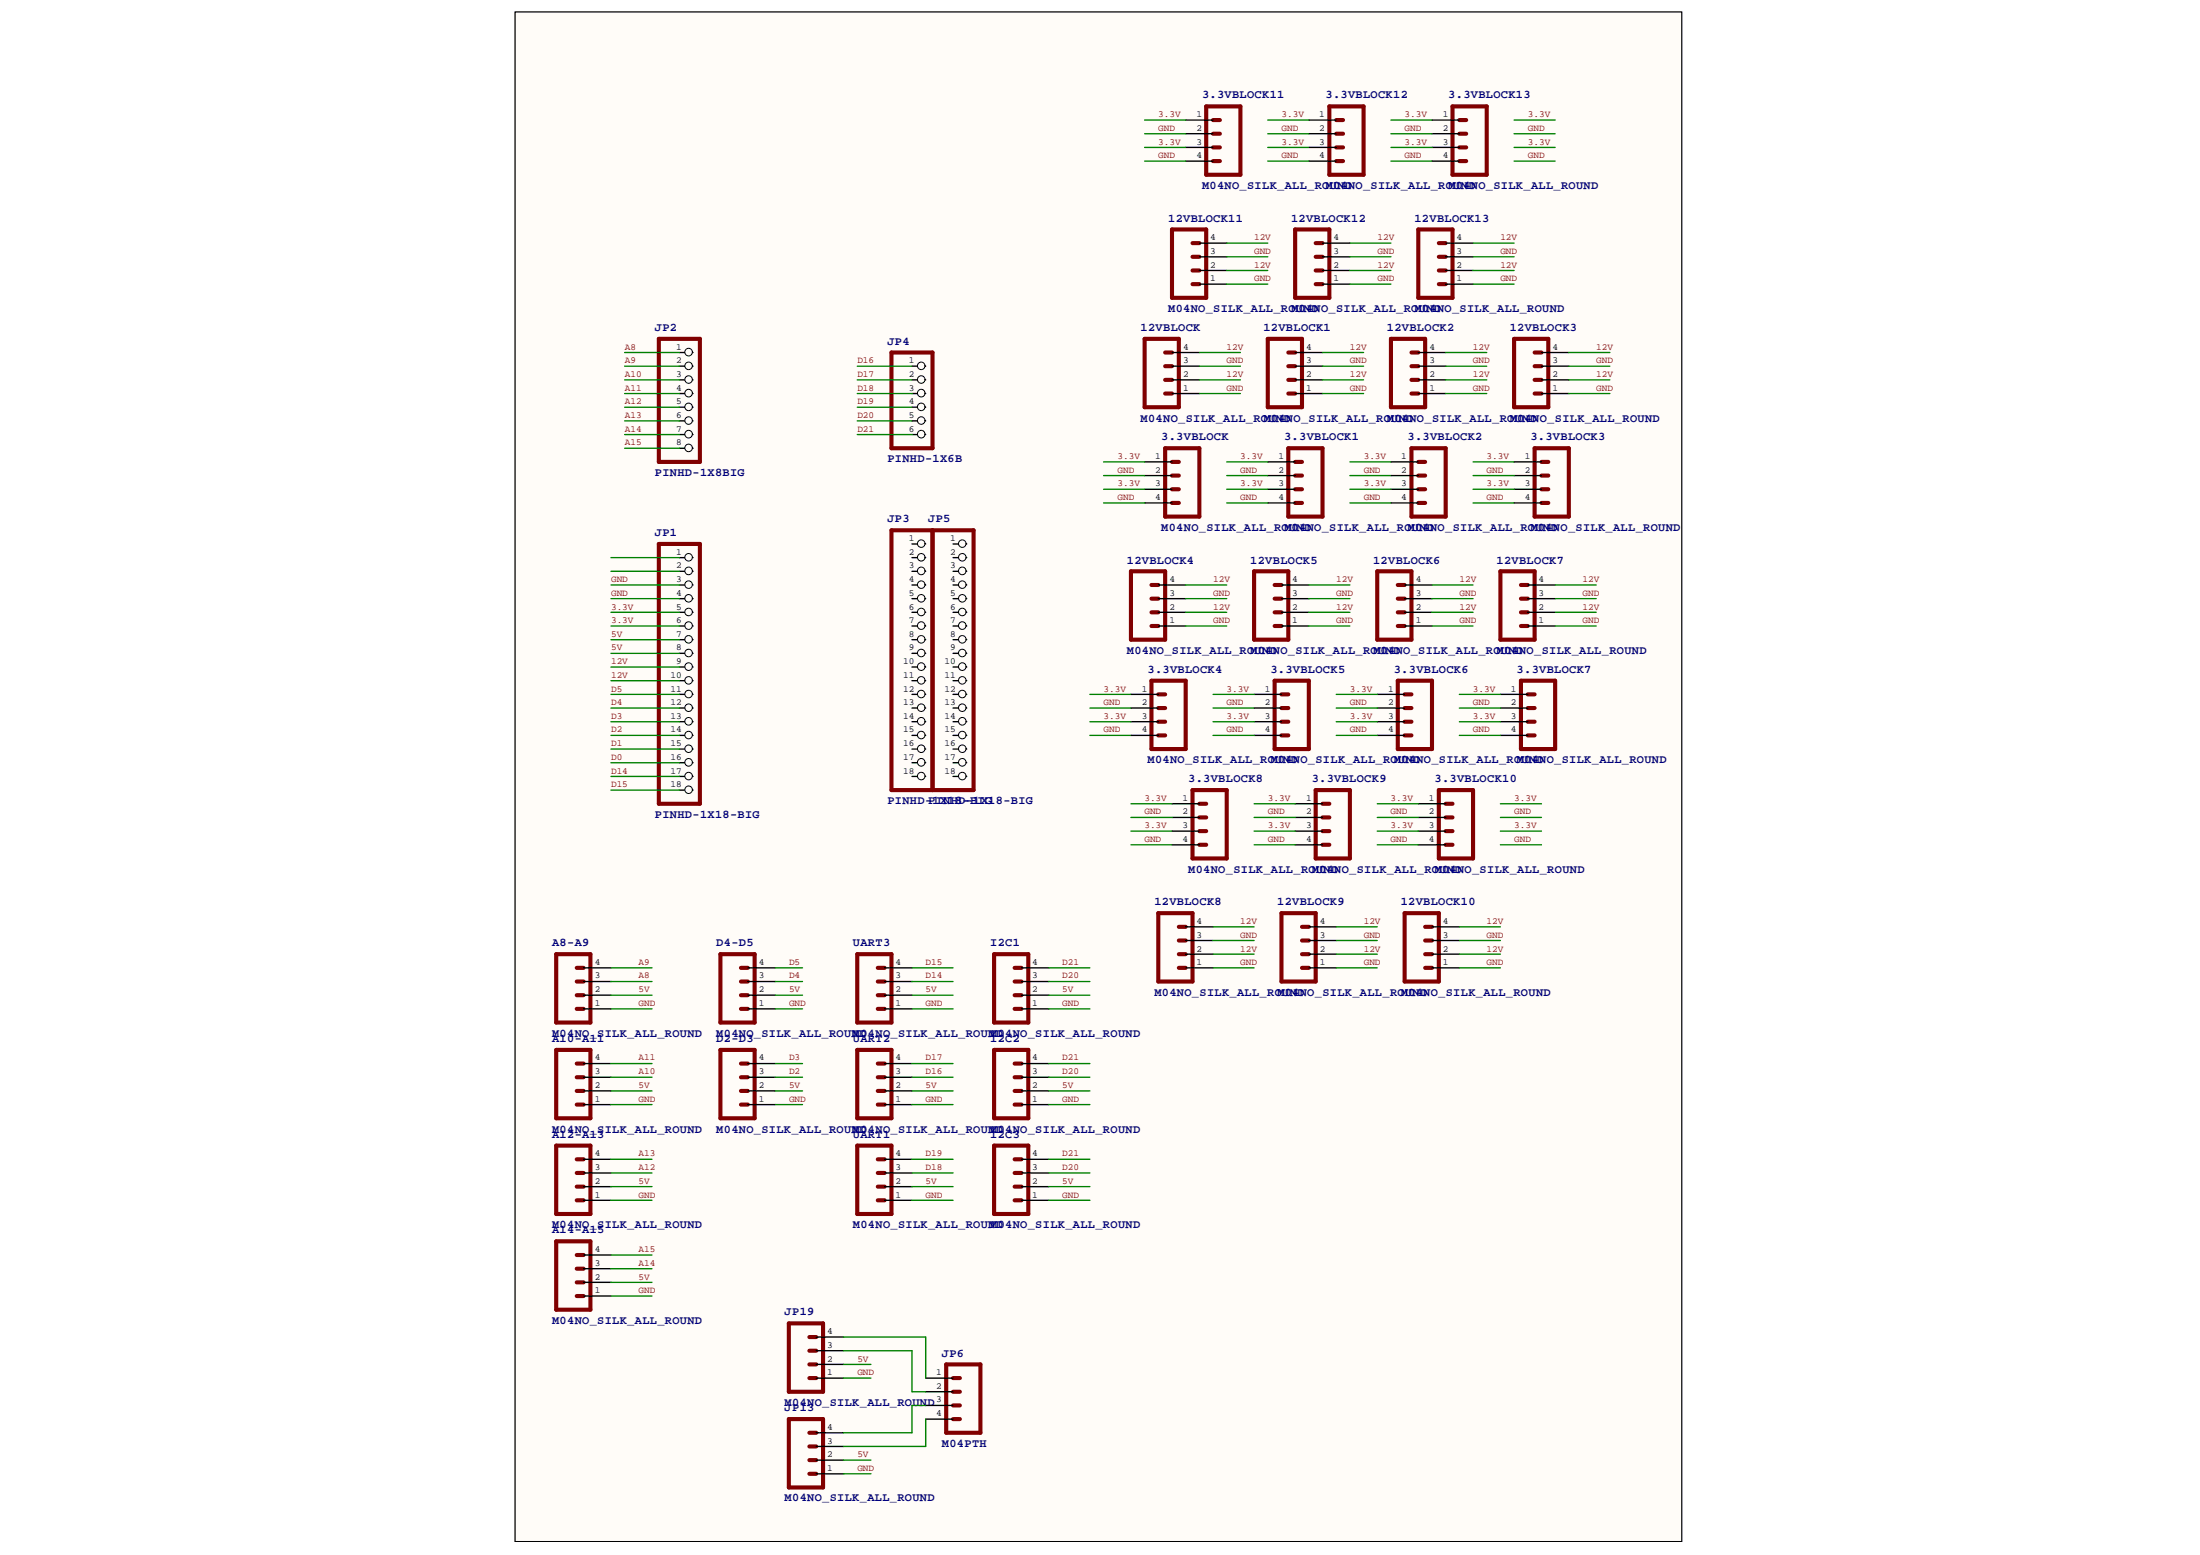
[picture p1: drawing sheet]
# Altium project OpenAGBoardPart2.PrjPcb
1 sheet, 48 parts. Net scope: global (net labels, ports and power ports of the same name join across sheets).
Board file: OpenAGBoardPart2.PcbDoc

## Sheet OpenAGBoardPart2.SchDoc
size custom portrait

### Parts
3.3VBLOCK  M04NO_SILK_ALL_ROUND  [1X04_NO_SILK_ALL_ROUND]
3.3VBLOCK1  M04NO_SILK_ALL_ROUND  [1X04_NO_SILK_ALL_ROUND]
3.3VBLOCK2  M04NO_SILK_ALL_ROUND  [1X04_NO_SILK_ALL_ROUND]
3.3VBLOCK3  M04NO_SILK_ALL_ROUND  [1X04_NO_SILK_ALL_ROUND]
3.3VBLOCK4  M04NO_SILK_ALL_ROUND  [1X04_NO_SILK_ALL_ROUND]
3.3VBLOCK5  M04NO_SILK_ALL_ROUND  [1X04_NO_SILK_ALL_ROUND]
3.3VBLOCK6  M04NO_SILK_ALL_ROUND  [1X04_NO_SILK_ALL_ROUND]
3.3VBLOCK7  M04NO_SILK_ALL_ROUND  [1X04_NO_SILK_ALL_ROUND]
3.3VBLOCK8  M04NO_SILK_ALL_ROUND  [1X04_NO_SILK_ALL_ROUND]
3.3VBLOCK9  M04NO_SILK_ALL_ROUND  [1X04_NO_SILK_ALL_ROUND]
3.3VBLOCK10  M04NO_SILK_ALL_ROUND  [1X04_NO_SILK_ALL_ROUND]
3.3VBLOCK11  M04NO_SILK_ALL_ROUND  [1X04_NO_SILK_ALL_ROUND]
3.3VBLOCK12  M04NO_SILK_ALL_ROUND  [1X04_NO_SILK_ALL_ROUND]
3.3VBLOCK13  M04NO_SILK_ALL_ROUND  [1X04_NO_SILK_ALL_ROUND]
12VBLOCK  M04NO_SILK_ALL_ROUND  [1X04_NO_SILK_ALL_ROUND]
12VBLOCK1  M04NO_SILK_ALL_ROUND  [1X04_NO_SILK_ALL_ROUND]
12VBLOCK2  M04NO_SILK_ALL_ROUND  [1X04_NO_SILK_ALL_ROUND]
12VBLOCK3  M04NO_SILK_ALL_ROUND  [1X04_NO_SILK_ALL_ROUND]
12VBLOCK4  M04NO_SILK_ALL_ROUND  [1X04_NO_SILK_ALL_ROUND]
12VBLOCK5  M04NO_SILK_ALL_ROUND  [1X04_NO_SILK_ALL_ROUND]
12VBLOCK6  M04NO_SILK_ALL_ROUND  [1X04_NO_SILK_ALL_ROUND]
12VBLOCK7  M04NO_SILK_ALL_ROUND  [1X04_NO_SILK_ALL_ROUND]
12VBLOCK8  M04NO_SILK_ALL_ROUND  [1X04_NO_SILK_ALL_ROUND]
12VBLOCK9  M04NO_SILK_ALL_ROUND  [1X04_NO_SILK_ALL_ROUND]
12VBLOCK10  M04NO_SILK_ALL_ROUND  [1X04_NO_SILK_ALL_ROUND]
12VBLOCK11  M04NO_SILK_ALL_ROUND  [1X04_NO_SILK_ALL_ROUND]
12VBLOCK12  M04NO_SILK_ALL_ROUND  [1X04_NO_SILK_ALL_ROUND]
12VBLOCK13  M04NO_SILK_ALL_ROUND  [1X04_NO_SILK_ALL_ROUND]
A8-A9  M04NO_SILK_ALL_ROUND  [1X04_NO_SILK_ALL_ROUND]
A10-A11  M04NO_SILK_ALL_ROUND  [1X04_NO_SILK_ALL_ROUND]
A12-A13  M04NO_SILK_ALL_ROUND  [1X04_NO_SILK_ALL_ROUND]
A14-A15  M04NO_SILK_ALL_ROUND  [1X04_NO_SILK_ALL_ROUND]
D2-D3  M04NO_SILK_ALL_ROUND  [1X04_NO_SILK_ALL_ROUND]
D4-D5  M04NO_SILK_ALL_ROUND  [1X04_NO_SILK_ALL_ROUND]
I2C1  M04NO_SILK_ALL_ROUND  [1X04_NO_SILK_ALL_ROUND]
I2C2  M04NO_SILK_ALL_ROUND  [1X04_NO_SILK_ALL_ROUND]
I2C3  M04NO_SILK_ALL_ROUND  [1X04_NO_SILK_ALL_ROUND]
JP1  PINHD-1X18-BIG  [1X18-BIG]
JP2  PINHD-1X8BIG  [1X08-BIG]
JP3  PINHD-1X18-BIG  [1X18-BIG]
JP4  PINHD-1X6B  [1X06-BIG]
JP5  PINHD-1X18-BIG  [1X18-BIG]
JP6  M04PTH  [1X04]
JP13  M04NO_SILK_ALL_ROUND  [1X04_NO_SILK_ALL_ROUND]
JP19  M04NO_SILK_ALL_ROUND  [1X04_NO_SILK_ALL_ROUND]
UART1  M04NO_SILK_ALL_ROUND  [1X04_NO_SILK_ALL_ROUND]
UART2  M04NO_SILK_ALL_ROUND  [1X04_NO_SILK_ALL_ROUND]
UART3  M04NO_SILK_ALL_ROUND  [1X04_NO_SILK_ALL_ROUND]

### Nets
3.3V: 3.3VBLOCK.1 3.3VBLOCK.3 3.3VBLOCK1.1 3.3VBLOCK1.3 3.3VBLOCK2.1 3.3VBLOCK2.3 3.3VBLOCK3.1 3.3VBLOCK3.3 3.3VBLOCK4.1 3.3VBLOCK4.3 3.3VBLOCK5.1 3.3VBLOCK5.3 3.3VBLOCK6.1 3.3VBLOCK6.3 3.3VBLOCK7.1 3.3VBLOCK7.3 3.3VBLOCK8.1 3.3VBLOCK8.3 3.3VBLOCK9.1 3.3VBLOCK9.3 3.3VBLOCK10.1 3.3VBLOCK10.3 3.3VBLOCK11.1 3.3VBLOCK11.3 3.3VBLOCK12.1 3.3VBLOCK12.3 3.3VBLOCK13.1 3.3VBLOCK13.3 JP1.5 JP1.6
5V: A8-A9.2 A10-A11.2 A12-A13.2 A14-A15.2 D2-D3.2 D4-D5.2 I2C1.2 I2C2.2 I2C3.2 JP1.7 JP1.8 JP13.2 JP19.2 UART1.2 UART2.2 UART3.2
12V: 12VBLOCK.2 12VBLOCK.4 12VBLOCK1.2 12VBLOCK1.4 12VBLOCK2.2 12VBLOCK2.4 12VBLOCK3.2 12VBLOCK3.4 12VBLOCK4.2 12VBLOCK4.4 12VBLOCK5.2 12VBLOCK5.4 12VBLOCK6.2 12VBLOCK6.4 12VBLOCK7.2 12VBLOCK7.4 12VBLOCK8.2 12VBLOCK8.4 12VBLOCK9.2 12VBLOCK9.4 12VBLOCK10.2 12VBLOCK10.4 12VBLOCK11.2 12VBLOCK11.4 12VBLOCK12.2 12VBLOCK12.4 12VBLOCK13.2 12VBLOCK13.4 JP1.9 JP1.10
A8: A8-A9.3 JP2.1
A9: A8-A9.4 JP2.2
A10: A10-A11.3 JP2.3
A11: A10-A11.4 JP2.4
A12: A12-A13.3 JP2.5
A13: A12-A13.4 JP2.6
A14: A14-A15.3 JP2.7
A15: A14-A15.4 JP2.8
D0: JP1.16
D1: JP1.15
D2: D2-D3.3 JP1.14
D3: D2-D3.4 JP1.13
D4: D4-D5.3 JP1.12
D5: D4-D5.4 JP1.11
D14: JP1.17 UART3.3
D15: JP1.18 UART3.4
D16: JP4.1 UART2.3
D17: JP4.2 UART2.4
D18: JP4.3 UART1.3
D19: JP4.4 UART1.4
D20: I2C1.3 I2C2.3 I2C3.3 JP4.5
D21: I2C1.4 I2C2.4 I2C3.4 JP4.6
GND: 3.3VBLOCK.2 3.3VBLOCK.4 3.3VBLOCK1.2 3.3VBLOCK1.4 3.3VBLOCK2.2 3.3VBLOCK2.4 3.3VBLOCK3.2 3.3VBLOCK3.4 3.3VBLOCK4.2 3.3VBLOCK4.4 3.3VBLOCK5.2 3.3VBLOCK5.4 3.3VBLOCK6.2 3.3VBLOCK6.4 3.3VBLOCK7.2 3.3VBLOCK7.4 3.3VBLOCK8.2 3.3VBLOCK8.4 3.3VBLOCK9.2 3.3VBLOCK9.4 3.3VBLOCK10.2 3.3VBLOCK10.4 3.3VBLOCK11.2 3.3VBLOCK11.4 3.3VBLOCK12.2 3.3VBLOCK12.4 3.3VBLOCK13.2 3.3VBLOCK13.4 12VBLOCK.1 12VBLOCK.3 12VBLOCK1.1 12VBLOCK1.3 12VBLOCK2.1 12VBLOCK2.3 12VBLOCK3.1 12VBLOCK3.3 12VBLOCK4.1 12VBLOCK4.3 12VBLOCK5.1 12VBLOCK5.3 12VBLOCK6.1 12VBLOCK6.3 12VBLOCK7.1 12VBLOCK7.3 12VBLOCK8.1 12VBLOCK8.3 12VBLOCK9.1 12VBLOCK9.3 12VBLOCK10.1 12VBLOCK10.3 12VBLOCK11.1 12VBLOCK11.3 12VBLOCK12.1 12VBLOCK12.3 12VBLOCK13.1 12VBLOCK13.3 A8-A9.1 A10-A11.1 A12-A13.1 A14-A15.1 D2-D3.1 D4-D5.1 I2C1.1 I2C2.1 I2C3.1 JP1.3 JP1.4 JP13.1 JP19.1 UART1.1 UART2.1 UART3.1
NetJP6_1: JP6.1 JP19.4
NetJP6_2: JP6.2 JP19.3
NetJP6_3: JP6.3 JP13.4
NetJP6_4: JP6.4 JP13.3

Not connected (* = marked no-connect by the designer): JP1 1 2; JP3 1 2 3 4 5 6 7 8 9 10 11 12 13 14 15 16 17 18; JP5 1 2 3 4 5 6 7 8 9 10 11 12 13 14 15 16 17 18
